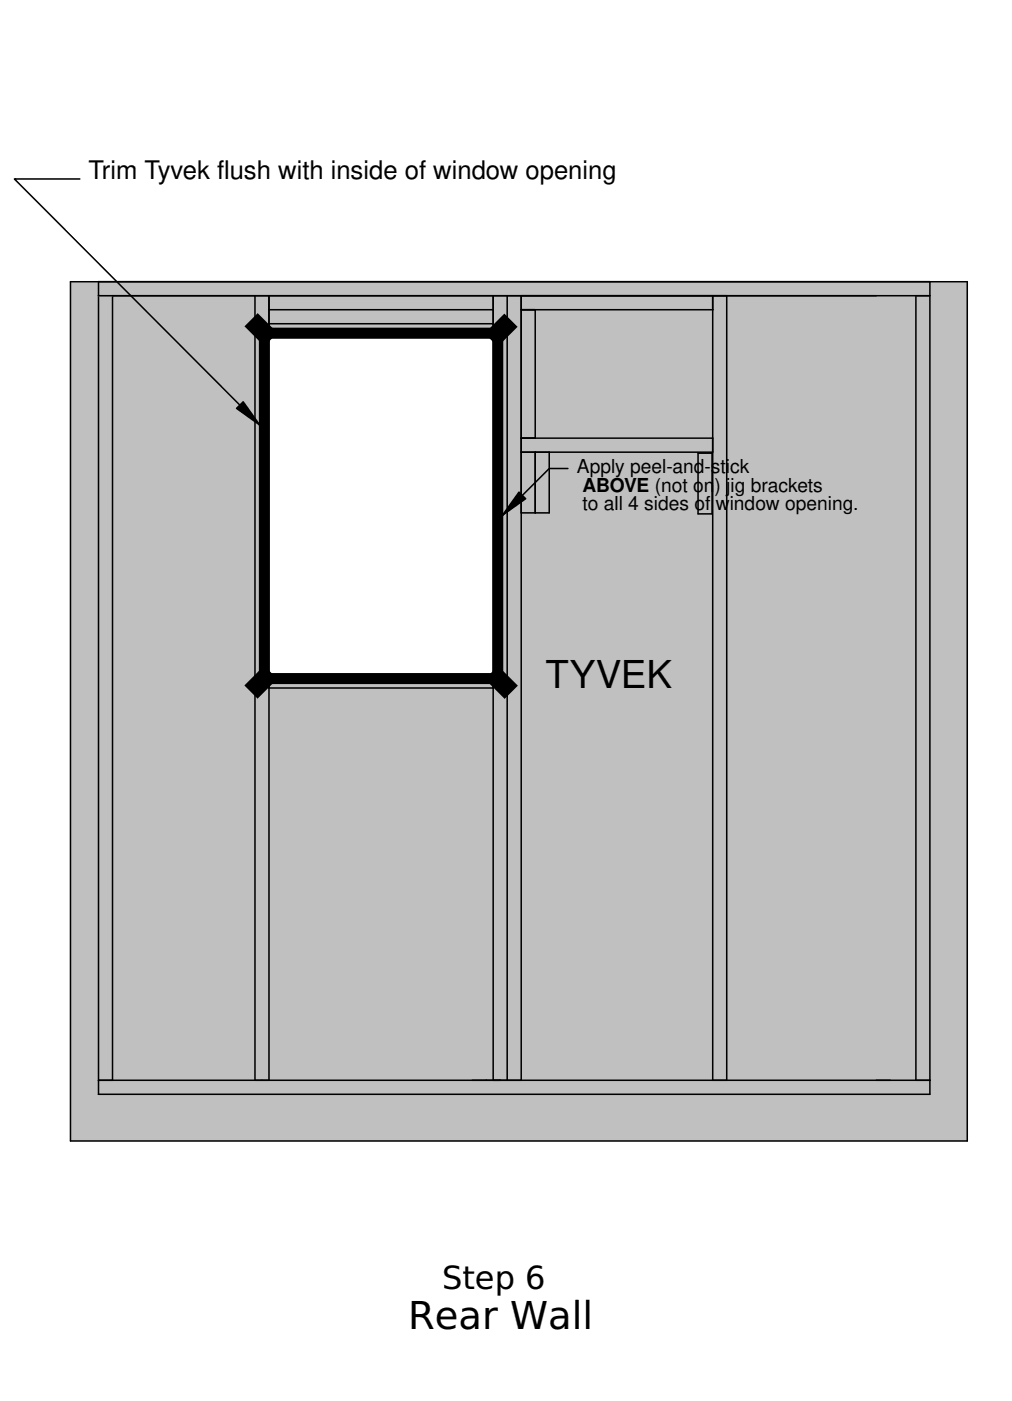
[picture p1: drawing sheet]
<svg xmlns="http://www.w3.org/2000/svg" width="165mm" height="229mm" viewBox="0 0 165 229" stroke-linecap="round" stroke-linejoin="round" font-family="sans-serif">
<path d="M43.9 55.1h36.6v54.9h-36.6zM11.5 46v140.2h146.3v-140.2z" fill-rule="evenodd" fill="#c0c0c0"/>
<g fill="none" stroke="#000" stroke-width=".25">
<path d="M13 29.2h-10.6l40 40.1M11.5 46h146.3v140.2h-146.3zM16.1 46v132.6h135.6v-130.2M18.4 48.3v128M41.6 48.3v128M42.4 55.1h39.6v54.9h-39.6zM43.9 48.3v128M43.9 53.6h36.6M43.9 50.5h36.6M43.9 52.8h36.6M80.5 48.3v128M82.7 48.3v128"/>
<path d="M85 50.5h31.3M85 48.3v128M87.3 50.5v21M116.3 48.3v128M118.6 48.3v128M149.4 48.4v127.9M151.7 46v2.3h-135.6M85 71.5h31.3M85 73.8h31.3M87.3 73.8v9.9M89.6 73.8v9.9h-4.6M92.7 76.4h-3.1l-7.6 7.7"/>
<path d="M113.9 73.9h2.3v9.9h-2.3zM43.9 111.5h36.6M43.9 112.3h36.6M16.1 176.3h135.6"/>
</g>
<g fill="#000">
<path d="M38.6 66.6l1.1-1 2.7 3.7zM84.7 80.3l1.1 1.1-3.8 2.7z"/>
<path d="M42 51.1l3.3 3.2-2.2 2.2-3.2-3.3z" fill-rule="evenodd"/>
<path d="M43.9 53.6h36.6v1.5h-36.6z" fill-rule="evenodd"/>
<path d="M79.1 54.4l3.2-3.2 2.1 2.1-3.2 3.3z" fill-rule="evenodd"/>
<path d="M80.5 55.1h1.5v54.9h-1.5z" fill-rule="evenodd"/>
<path d="M43.1 108.6l2.2 2.2-3.3 3.2-2.1-2.2z" fill-rule="evenodd"/>
<path d="M42.4 55.1h1.5v54.9h-1.5z" fill-rule="evenodd"/>
<path d="M43.9 110h36.6v1.5h-36.6z" fill-rule="evenodd"/>
<path d="M79.1 110.8l2.2-2.1 3.2 3.2-2.2 2.1z" fill-rule="evenodd"/>
</g>
<path d="M38.6 66.6l1.1-1 2.7 3.7zM84.7 80.3l1.1 1.1-3.8 2.7z" fill="#000" stroke="#000" stroke-width=".25"/>
<path d="M16.1 48.3h2.3" fill="none" stroke="#a0a0a4" stroke-width=".25"/>
<g font-size="6.3">
<text x="89" y="112.2">TYVEK</text>
<text x="66.6" y="216.8">Rear Wall</text>
</g>
<text font-size="5.2" x="72.1" y="210.3">Step 6</text>
<text font-size="4.2" x="14.5" y="29.2">Trim Tyvek flush with inside of window opening</text>
<g font-size="3.1">
<text x="94.1" y="77.2">Apply peel-and-sti</text>
<text x="119.1" y="77.2">ck</text>
<text x="95" y="80.2">ABOVE (not o</text>
<text x="95" y="83.2">to all 4 sides of</text>
<text x="114.8" y="80.2">n</text>
<text x="116.6" y="80.2">) j</text>
<text x="116.8" y="83.2">w</text>
<text x="119" y="83.2">indow opening.</text>
<text x="119.2" y="80.2">ig brackets</text>
</g>
</svg>
